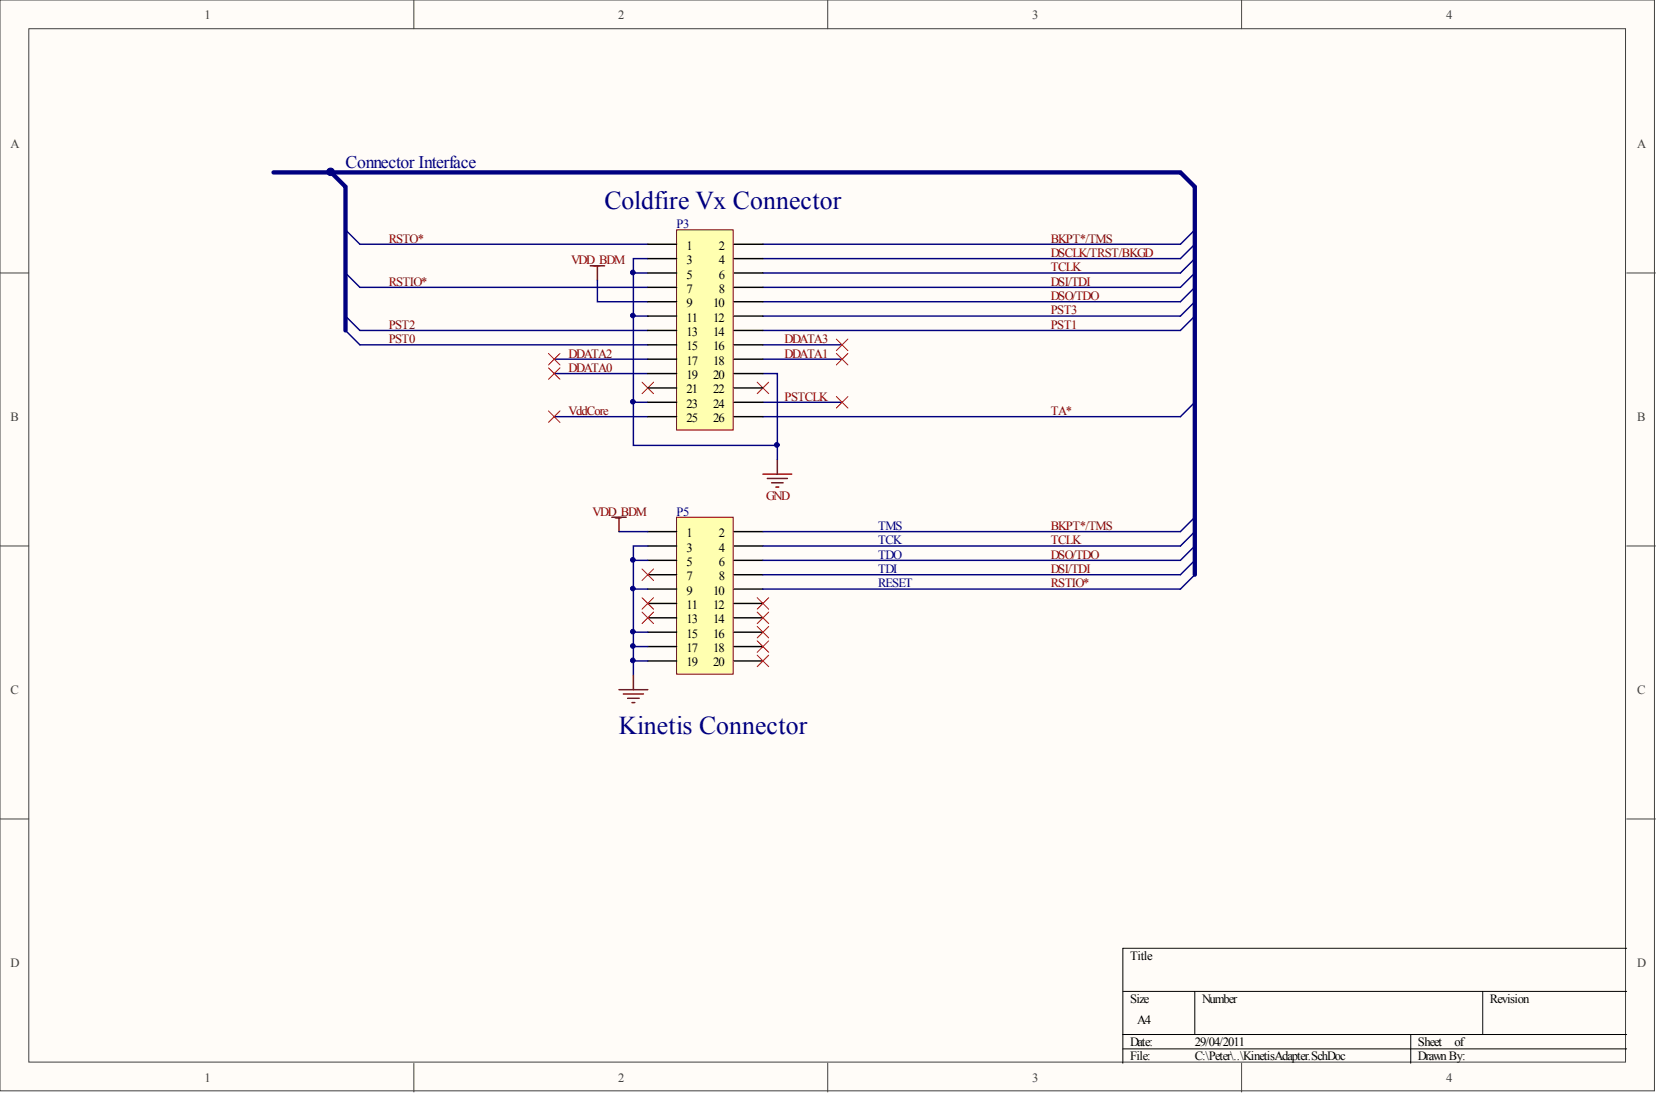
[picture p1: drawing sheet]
<svg xmlns="http://www.w3.org/2000/svg" width="292mm" height="193mm" viewBox="0 0 292 193" stroke-linecap="round" stroke-linejoin="round" font-family="sans-serif">
<g fill="#fffcf8" stroke="#404040" stroke-width=".18">
<path d="M0 0h291.8v192.4h-291.8z"/>
<path d="M5.1 5.1h281.6v182.2h-281.6z"/>
</g>
<path d="M73 0v5.1M146 0v5.1M219 0v5.1M0 48.2h5.1M286.9 48.2h5.1M0 96.3h5.1M286.9 96.3h5.1M0 144.5h5.1M286.9 144.5h5.1M73 187.5v5.1M146 187.5v5.1M219 187.5v5.1" fill="none" stroke="#404040" stroke-width=".18"/>
<path d="M198.1 174.9h88.8M210.8 174.9v7.6M261.5 174.9v7.6M286.9 167.3h-88.8v20.2M198.1 182.5h88.8M198.1 185h88.8M248.8 182.5v5" fill="none" stroke="#000" stroke-width=".18"/>
<g fill="none" stroke="#000080" stroke-width=".25">
<path d="M60.9 48.2l2.6 2.5h50.8M60.9 40.5l2.6 2.6h50.8M60.9 55.8l2.6 2.5h50.8M60.9 58.3l2.6 2.5h50.8M105.4 49.4v3.8h8.9M111.7 48.2h2.6M111.7 55.8h2.6M114.3 45.6h-2.6v25.4h2.6M210.8 48.2l-2.6 2.5h-73.6M210.8 43.1l-2.6 2.5h-73.6M210.8 50.7l-2.6 2.5h-73.6M210.8 40.5l-2.6 2.6h-73.6"/>
<path d="M210.8 45.6l-2.6 2.6h-73.6M210.8 53.2l-2.6 2.6h-73.6M210.8 55.8l-2.6 2.5h-73.6M97.8 63.4h16.5M97.8 73.5h16.5M97.8 65.9h16.5M111.7 71v7.6h25.4M134.6 65.9h2.5v15.2M134.6 60.8h13.9M134.6 63.4h13.9M134.6 71h13.9M210.8 71l-2.6 2.5h-73.6"/>
</g>
<path d="M104.1 46.9h2.5M105.4 46.9v2.5M134.6 83.6h5.1M135.3 84.4h3.6M136.1 85.2h2M136.9 85.9h.5M137.1 81.1v2.5" fill="none" stroke="#800000" stroke-width=".25"/>
<g fill="none" stroke="#f00" stroke-width=".18">
<path d="M147.5 59.8l2.1 2M149.6 59.8l-2.1 2M96.7 62.3l2.1 2.1M96.7 64.9l2.1 2M96.7 72.5l2.1 2M98.8 62.3l-2.1 2.1M98.8 64.9l-2.1 2M98.8 72.5l-2.1 2M113.2 67.4l2.1 2M115.3 67.4l-2.1 2M133.6 67.4l2 2M135.6 67.4l-2 2"/>
<path d="M147.5 69.9l2.1 2.1M147.5 62.3l2.1 2.1M149.6 69.9l-2.1 2.1M149.6 62.3l-2.1 2.1"/>
</g>
<path d="M48.2 30.4h160l2.6 2.5v68.5M58.4 30.4l2.5 2.5v25.4" fill="none" stroke="#000080" stroke-width=".76"/>
<path d="M119.3 91.2h10v27.7h-10z" fill="#ffffb0" stroke="#800000" stroke-width=".18"/>
<g fill="none" stroke="#000" stroke-width=".25">
<path d="M114.3 93.8h5M114.3 96.3h5M114.3 98.8h5M129.5 93.8h5.1M129.5 96.3h5.1M129.5 98.8h5.1M114.3 101.4h5M114.3 103.9h5M114.3 106.4h5M114.3 109h5M114.3 111.5h5M114.3 114h5"/>
<path d="M114.3 116.6h5M129.5 101.4h5.1M129.5 103.9h5.1M129.5 106.4h5.1M129.5 109h5.1M129.5 111.5h5.1M129.5 114h5.1M129.5 116.6h5.1"/>
</g>
<path d="M107.9 91.2h2.6M109.2 91.2v2.6M111.7 119.1v2.6M109.2 121.7h5.1M109.9 122.4h3.6M110.7 123.2h2M111.5 123.9h.5" fill="none" stroke="#800000" stroke-width=".25"/>
<path d="M109.2 93.8h5.1M111.7 98.8h2.6M114.3 96.3h-2.6v22.8M210.8 96.3l-2.6 2.5h-73.6M210.8 98.8l-2.6 2.6h-73.6M210.8 93.8l-2.6 2.5h-73.6M111.7 103.9h2.6M111.7 111.5h2.6M111.7 114h2.6M111.7 116.6h2.6M210.8 101.4l-2.6 2.5h-73.6" fill="none" stroke="#000080" stroke-width=".25"/>
<g fill="none" stroke="#f00" stroke-width=".18">
<path d="M113.2 108l2.1 2M113.2 105.4l2.1 2.1M113.2 100.4l2.1 2M115.3 108l-2.1 2M115.3 105.4l-2.1 2.1M115.3 100.4l-2.1 2M133.6 115.6l2 2M133.6 113l2 2.1M133.6 110.5l2 2M133.6 108l2 2M133.6 105.4l2 2.1M135.6 115.6l-2 2"/>
<path d="M135.6 113l-2 2.1M135.6 110.5l-2 2M135.6 108l-2 2M135.6 105.4l-2 2.1"/>
</g>
<path d="M119.3 40.5h10v35.4h-10z" fill="#ffffb0" stroke="#800000" stroke-width=".18"/>
<g fill="none" stroke="#000" stroke-width=".25">
<path d="M114.3 43.1h5M114.3 45.6h5M114.3 48.2h5M114.3 50.7h5M114.3 53.2h5M114.3 55.8h5M114.3 58.3h5M129.5 43.1h5.1M129.5 45.6h5.1M129.5 48.2h5.1M129.5 50.7h5.1M129.5 53.2h5.1"/>
<path d="M129.5 55.8h5.1M129.5 58.3h5.1M114.3 60.8h5M114.3 63.4h5M114.3 65.9h5M114.3 68.4h5M114.3 71h5M114.3 73.5h5M129.5 60.8h5.1M129.5 63.4h5.1M129.5 65.9h5.1M129.5 68.4h5.1"/>
<path d="M129.5 71h5.1M129.5 73.5h5.1"/>
</g>
<path d="M210.8 91.2l-2.6 2.6h-73.6" fill="none" stroke="#000080" stroke-width=".25"/>
<g fill="#000080" stroke="#000080" stroke-width=".18">
<circle cx="111.6" cy="116.5" r=".41"/>
<circle cx="111.6" cy="113.9" r=".41"/>
<circle cx="111.6" cy="111.4" r=".41"/>
<circle cx="111.6" cy="103.8" r=".41"/>
<circle cx="111.6" cy="98.8" r=".41"/>
<circle cx="111.6" cy="70.9" r=".41"/>
<circle cx="111.6" cy="55.7" r=".41"/>
<circle cx="111.6" cy="48.1" r=".41"/>
<circle cx="137" cy="78.5" r=".42"/>
<circle cx="58.3" cy="30.3" r=".67"/>
</g>
<g font-size="4.5" fill="#000080">
<text x="106.6" y="36.9">Coldfire Vx Connector</text>
<text x="109.2" y="129.4">Kinetis Connector</text>
</g>
<text font-size="3.1" fill="#000080" x="60.9" y="29.6">Connector Interface</text>
<g font-size="2.2" fill="#404040">
<text x="36.1" y="3.4">1</text>
<text x="109.1" y="3.4">2</text>
<text x="182.1" y="3.4">3</text>
<text x="255.1" y="3.4">4</text>
<text x="1.9" y="26.1">A</text>
<text x="288.8" y="26.1">A</text>
<text x="1.9" y="74.2">B</text>
<text x="288.8" y="74.2">B</text>
<text x="1.9" y="122.4">C</text>
<text x="288.8" y="122.4">C</text>
<text x="1.9" y="170.5">D</text>
<text x="288.8" y="170.5">D</text>
<text x="36.1" y="190.9">1</text>
<text x="109.1" y="190.9">2</text>
<text x="182.1" y="190.9">3</text>
<text x="255.1" y="190.9">4</text>
</g>
<g font-size="2.2" fill="#000080">
<text x="119.3" y="40.3">P3</text>
<text x="119.3" y="90.9">P5</text>
<text x="154.9" y="93.5">TMS</text>
<text x="154.9" y="96">TCK</text>
<text x="154.9" y="98.5">TDO</text>
<text x="154.9" y="101.1">TDI</text>
<text x="154.9" y="103.6">RESET</text>
</g>
<g font-size="2.2" fill="#800000">
<text x="68.6" y="42.8">RSTO*</text>
<text x="100.7" y="46.6">VDD_BDM</text>
<text x="185.4" y="47.9">TCLK</text>
<text x="185.4" y="42.8">BKPT*/TMS</text>
<text x="185.4" y="45.3">DSCLK/TRST/BKGD</text>
<text x="68.6" y="50.4">RSTIO*</text>
<text x="185.4" y="52.9">DSO/TDO</text>
<text x="185.4" y="50.4">DSI/TDI</text>
<text x="68.6" y="58">PST2</text>
<text x="185.4" y="58">PST1</text>
<text x="185.4" y="55.5">PST3</text>
<text x="68.6" y="60.5">PST0</text>
<text x="100.3" y="65.6">DDATA0</text>
<text x="100.3" y="63.1">DDATA2</text>
<text x="138.4" y="63.1">DDATA1</text>
<text x="138.4" y="60.5">DDATA3</text>
<text x="138.4" y="70.7">PSTCLK</text>
<text x="100.3" y="73.2">VddCore</text>
<text x="185.4" y="73.2">TA*</text>
<text x="135.1" y="88.2">GND</text>
<text x="104.5" y="90.9">VDD_BDM</text>
<text x="185.4" y="93.5">BKPT*/TMS</text>
<text x="185.4" y="96">TCLK</text>
<text x="185.4" y="101.1">DSI/TDI</text>
<text x="185.4" y="98.5">DSO/TDO</text>
<text x="185.4" y="103.6">RSTIO*</text>
</g>
<g font-size="2.2">
<text x="121.1" y="44.1">1</text>
<text x="121.1" y="46.6">3</text>
<text x="126.8" y="44.1">2</text>
<text x="126.8" y="46.6">4</text>
<text x="121.1" y="49.1">5</text>
<text x="121.1" y="51.7">7</text>
<text x="126.8" y="49.1">6</text>
<text x="126.8" y="51.7">8</text>
<text x="121.1" y="54.2">9</text>
<text x="121.1" y="56.7">11</text>
<text x="121.1" y="59.3">13</text>
<text x="125.8" y="54.2">10</text>
<text x="125.8" y="56.7">12</text>
<text x="125.8" y="59.3">14</text>
<text x="121.1" y="61.8">15</text>
<text x="121.1" y="64.3">17</text>
<text x="125.8" y="61.8">16</text>
<text x="125.8" y="64.3">18</text>
<text x="121.1" y="66.9">19</text>
<text x="121.1" y="69.4">21</text>
<text x="121.1" y="71.9">23</text>
<text x="125.8" y="66.9">20</text>
<text x="125.8" y="69.4">22</text>
<text x="125.8" y="71.9">24</text>
<text x="121.1" y="74.5">25</text>
<text x="125.8" y="74.5">26</text>
<text x="121.1" y="94.7">1</text>
<text x="126.8" y="94.7">2</text>
<text x="121.1" y="97.3">3</text>
<text x="121.1" y="99.8">5</text>
<text x="126.8" y="97.3">4</text>
<text x="126.8" y="99.8">6</text>
<text x="121.1" y="102.3">7</text>
<text x="121.1" y="104.9">9</text>
<text x="121.1" y="107.4">11</text>
<text x="125.8" y="104.9">10</text>
<text x="125.8" y="107.4">12</text>
<text x="126.8" y="102.3">8</text>
<text x="121.1" y="110">13</text>
<text x="121.1" y="112.5">15</text>
<text x="125.8" y="110">14</text>
<text x="125.8" y="112.5">16</text>
<text x="121.1" y="115">17</text>
<text x="121.1" y="117.6">19</text>
<text x="125.8" y="115">18</text>
<text x="125.8" y="117.6">20</text>
<text x="199.3" y="169.3">Title</text>
<text x="199.3" y="176.9">Size</text>
<text x="212" y="176.9">Number</text>
<text x="262.8" y="176.9">Revision</text>
<text x="199.3" y="184.5">Date:</text>
<text x="200.6" y="180.7">A4</text>
<text x="210.8" y="184.5">29/04/2011</text>
<text x="250.1" y="184.5">Sheet</text>
<text x="256.6" y="184.5">of</text>
<text x="199.3" y="187">File:</text>
<text x="210.8" y="187">C:\Peter\..\KinetisAdapter.SchDoc</text>
<text x="250.1" y="187">DrawnBy:</text>
</g>
</svg>
